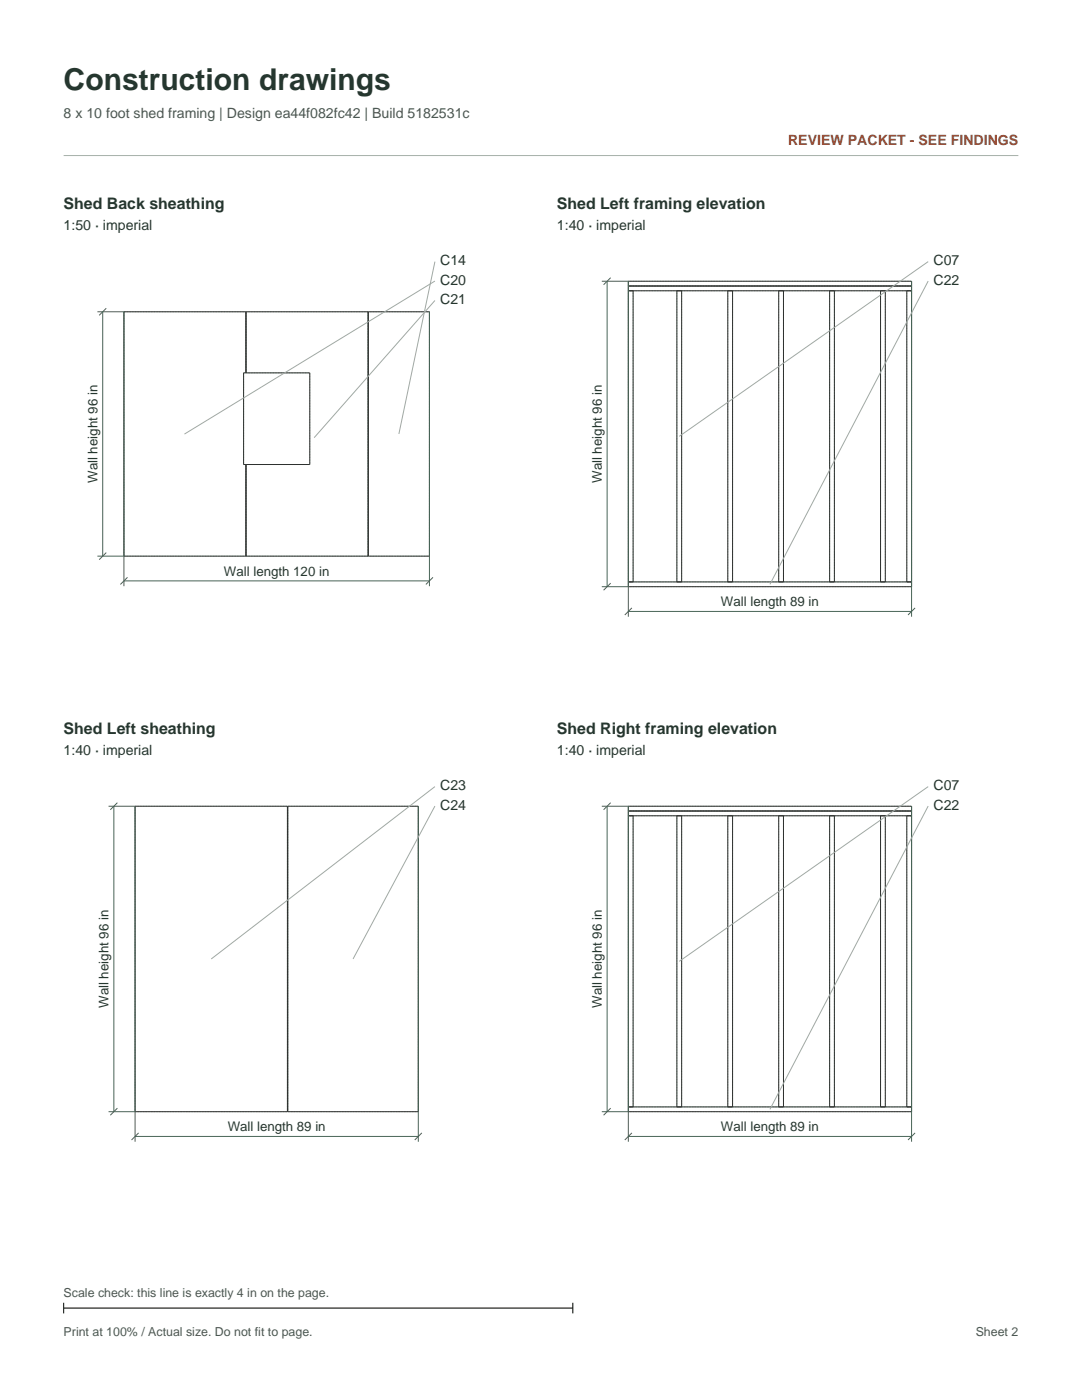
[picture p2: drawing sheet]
<svg xmlns="http://www.w3.org/2000/svg" width="216mm" height="279mm" viewBox="0 0 216 279" stroke-linecap="round" stroke-linejoin="round" font-family="sans-serif">
<path d="M12.7 31h190.5" fill="none" stroke="#a6b0a9" stroke-width=".2"/>
<g fill="none" stroke="#969b97" stroke-width=".2" stroke-dasharray=".2 .2" stroke-linecap="butt">
<path d="M125.4 58v-.9M125.4 58h56.5M125.4 57.1h56.5M125.4 57.1v-1M125.4 56.1h56.5M125.4 58h.9M135.1 58h.9M145.2 58h1M155.4 58h.9M165.5 58h1M175.7 58h1M180.9 58h1"/>
<path d="M181.9 58v-.9M181.9 57.1v-1M24.7 62.2h24.4M48.6 74.4v18.3M48.6 74.4h.5M49.1 74.4v-12.2M49.1 62.2h24.3M49.1 74.4h12.7M61.8 74.4v18.3M73.5 62.2h12.2M48.6 92.7h.5M49.1 92.7h12.7"/>
<path d="M24.7 111v-48.8M24.7 111h24.4M49.1 111v-18.3M49.1 111h24.3M73.4 111v-48.8M73.5 111v-48.8M73.5 111h12.2M85.7 111v-48.8M125.4 117.1v-1M125.4 117.1h56.5M125.4 116.1h56.5M125.4 116.1v-58.1"/>
<path d="M125.4 116.1h.9M126.3 116.1v-58.1M135.1 116.1v-58.1M135.1 116.1h.9M136 116.1v-58.1M145.2 116.1v-58.1M145.2 116.1h1M146.2 116.1v-58.1M155.4 116.1v-58.1M155.4 116.1h.9M156.3 116.1v-58.1M165.5 116.1v-58.1"/>
<path d="M165.5 116.1h1M166.5 116.1v-58.1M175.7 116.1v-58.1M175.7 116.1h1M176.7 116.1v-58.1M180.9 116.1v-58.1M180.9 116.1h1M181.9 117.1v-1M181.9 116.1v-58.1M27 160.9h30.4M57.4 160.9h26.1M125.4 162.8v-.9"/>
<path d="M125.4 162.8h56.5M125.4 161.9h56.5M125.4 161.9v-1M125.4 160.9h56.5M125.4 162.8h.9M135.1 162.8h.9M145.2 162.8h1M155.4 162.8h.9M165.5 162.8h1M175.7 162.8h1M180.9 162.8h1M181.9 162.8v-.9"/>
<path d="M181.9 161.9v-1M27 221.9v-61M27 221.9h30.4M57.4 221.9v-61M57.4 221.9h26.1M83.5 221.9v-61M125.4 221.9v-1M125.4 221.9h56.5M125.4 220.9h56.5M125.4 220.9v-58.1M125.4 220.9h.9M126.3 220.9v-58.1"/>
<path d="M135.1 220.9v-58.1M135.1 220.9h.9M136 220.9v-58.1M145.2 220.9v-58.1M145.2 220.9h1M146.2 220.9v-58.1M155.4 220.9v-58.1M155.4 220.9h.9M156.3 220.9v-58.1M165.5 220.9v-58.1M165.5 220.9h1M166.5 220.9v-58.1"/>
<path d="M175.7 220.9v-58.1M175.7 220.9h1M176.7 220.9v-58.1M180.9 220.9v-58.1M180.9 220.9h1M181.9 221.9v-1M181.9 220.9v-58.1"/>
</g>
<g fill="none" stroke="#2d302e" stroke-width=".2">
<path d="M125.4 56.1h56.5v61h-56.5zM125.4 58h56.5M125.4 57.1h56.5M126.3 58v58.1M135.1 58v58.1M136 58v58.1M145.2 58v58.1M146.2 58v58.1M155.4 58v58.1M156.3 58v58.1M165.5 58v58.1M166.5 58v58.1"/>
<path d="M175.7 58v58.1M176.7 58v58.1M180.9 58v58.1M24.7 62.2h24.4v12.2h-.5v18.3h.5v18.3h-24.4zM49.1 62.2h24.3v48.8h-24.3v-18.3h12.7v-18.3h-12.7zM73.5 62.2h12.2v48.8h-12.2zM125.4 116.1h56.5M27 160.9h30.4v61h-30.4zM57.4 160.9h26.1v61h-26.1zM125.4 160.9h56.5v61h-56.5zM125.4 162.8h56.5M125.4 161.9h56.5"/>
<path d="M126.3 162.8v58.1M135.1 162.8v58.1M136 162.8v58.1M145.2 162.8v58.1M146.2 162.8v58.1M155.4 162.8v58.1M156.3 162.8v58.1M165.5 162.8v58.1M166.5 162.8v58.1M175.7 162.8v58.1M176.7 162.8v58.1M180.9 162.8v58.1"/>
<path d="M125.4 220.9h56.5"/>
</g>
<g fill="none" stroke="#486557" stroke-width=".2">
<path d="M120.1 56.1h5.3v67M121.1 56.1v61M121.8 55.4l-1.4 1.4M181.9 56.1v67M19.4 62.2h5.3v54.8M20.5 62.2v48.8M21.2 61.5l-1.4 1.4M85.7 62.2v54.8M19.4 111h5.3M21.2 110.3l-1.4 1.4M24.7 115.9h61M25.4 115.2l-1.4 1.4"/>
<path d="M86.4 115.2l-1.4 1.4M120.1 117.1h5.3M121.8 116.4l-1.4 1.4M125.4 122h56.5M126.1 121.3l-1.4 1.4M182.6 121.3l-1.4 1.4M21.7 160.9h5.3v67M22.7 160.9v61M23.4 160.2l-1.4 1.4M83.5 160.9v67M120.1 160.9h5.3v67M121.1 160.9v61"/>
<path d="M121.8 160.2l-1.4 1.4M181.9 160.9v67M21.7 221.9h5.3M23.4 221.2l-1.4 1.4M27 226.8h56.5M27.7 226.1l-1.5 1.4M84.2 226.1l-1.4 1.4M120.1 221.9h5.3M121.8 221.2l-1.4 1.4M125.4 226.8h56.5M126.1 226.1l-1.4 1.4M182.6 226.1l-1.4 1.4"/>
</g>
<path d="M86.8 52.2l-7.2 34.4M86.8 56.1l-50 30.5M86.8 60l-24.1 27.3M185.2 52.2l-49.7 34.9M185.2 56.1l-31.6 60.5M86.8 157l-44.6 34.4M185.2 157l-49.7 34.9M86.8 160.9l-16.4 30.5M185.2 160.9l-31.6 60.5" fill="none" stroke="#a0aaa3" stroke-width=".2"/>
<path d="M12.7 260v2.1M114.3 260v2.1M12.7 261.1h101.6" fill="none" stroke="#000" stroke-width=".21"/>
<text font-size="6" fill="#25372f" x="12.7" y="18">Construction drawings</text>
<g font-size="3.2" fill="#25372f">
<text x="12.7" y="41.6">Shed Back sheathing</text>
<text x="111.1" y="41.6">Shed Left framing elevation</text>
<text x="12.7" y="146.4">Shed Left sheathing</text>
<text x="111.1" y="146.4">Shed Right framing elevation</text>
</g>
<text font-size="2.8" fill="#4d5752" x="12.7" y="23.6">8 x 10 foot shed framing | Design ea44f082fc42 | Build 5182531c</text>
<text font-size="2.8" fill="#9d492e" x="157.3" y="28.9">REVIEW PACKET - SEE FINDINGS</text>
<g font-size="2.8" fill="#25372f">
<text x="12.7" y="45.9">1:50 · imperial</text>
<text x="111.1" y="45.9">1:40 · imperial</text>
<text x="87.8" y="52.9">C14</text>
<text x="186.3" y="52.9">C07</text>
<text x="87.8" y="56.8">C20</text>
<text x="186.3" y="56.8">C22</text>
<text x="87.8" y="60.7">C21</text>
<text x="12.7" y="150.6">1:40 · imperial</text>
<text x="111.1" y="150.6">1:40 · imperial</text>
<text x="87.8" y="157.7">C23</text>
<text x="87.8" y="161.6">C24</text>
<text x="186.3" y="157.7">C07</text>
<text x="186.3" y="161.6">C22</text>
</g>
<g font-size="2.6" fill="#25372f">
<text x="19.4" y="96.4" transform="rotate(-90 19.4 96.4)">Wall height 96 in</text>
<text x="120.1" y="96.4" transform="rotate(-90 120.1 96.4)">Wall height 96 in</text>
<text x="44.7" y="114.9">Wall length 120 in</text>
<text x="143.9" y="121">Wall length 89 in</text>
<text x="21.7" y="201.2" transform="rotate(-90 21.7 201.2)">Wall height 96 in</text>
<text x="120.1" y="201.2" transform="rotate(-90 120.1 201.2)">Wall height 96 in</text>
<text x="45.4" y="225.7">Wall length 89 in</text>
<text x="143.9" y="225.7">Wall length 89 in</text>
</g>
<g font-size="2.5" fill="#4d5752">
<text x="12.7" y="258.9">Scale check: this line is exactly 4 in on the page.</text>
<text x="12.7" y="266.7">Print at 100% / Actual size. Do not fit to page.</text>
<text x="194.7" y="266.7">Sheet 2</text>
</g>
</svg>
